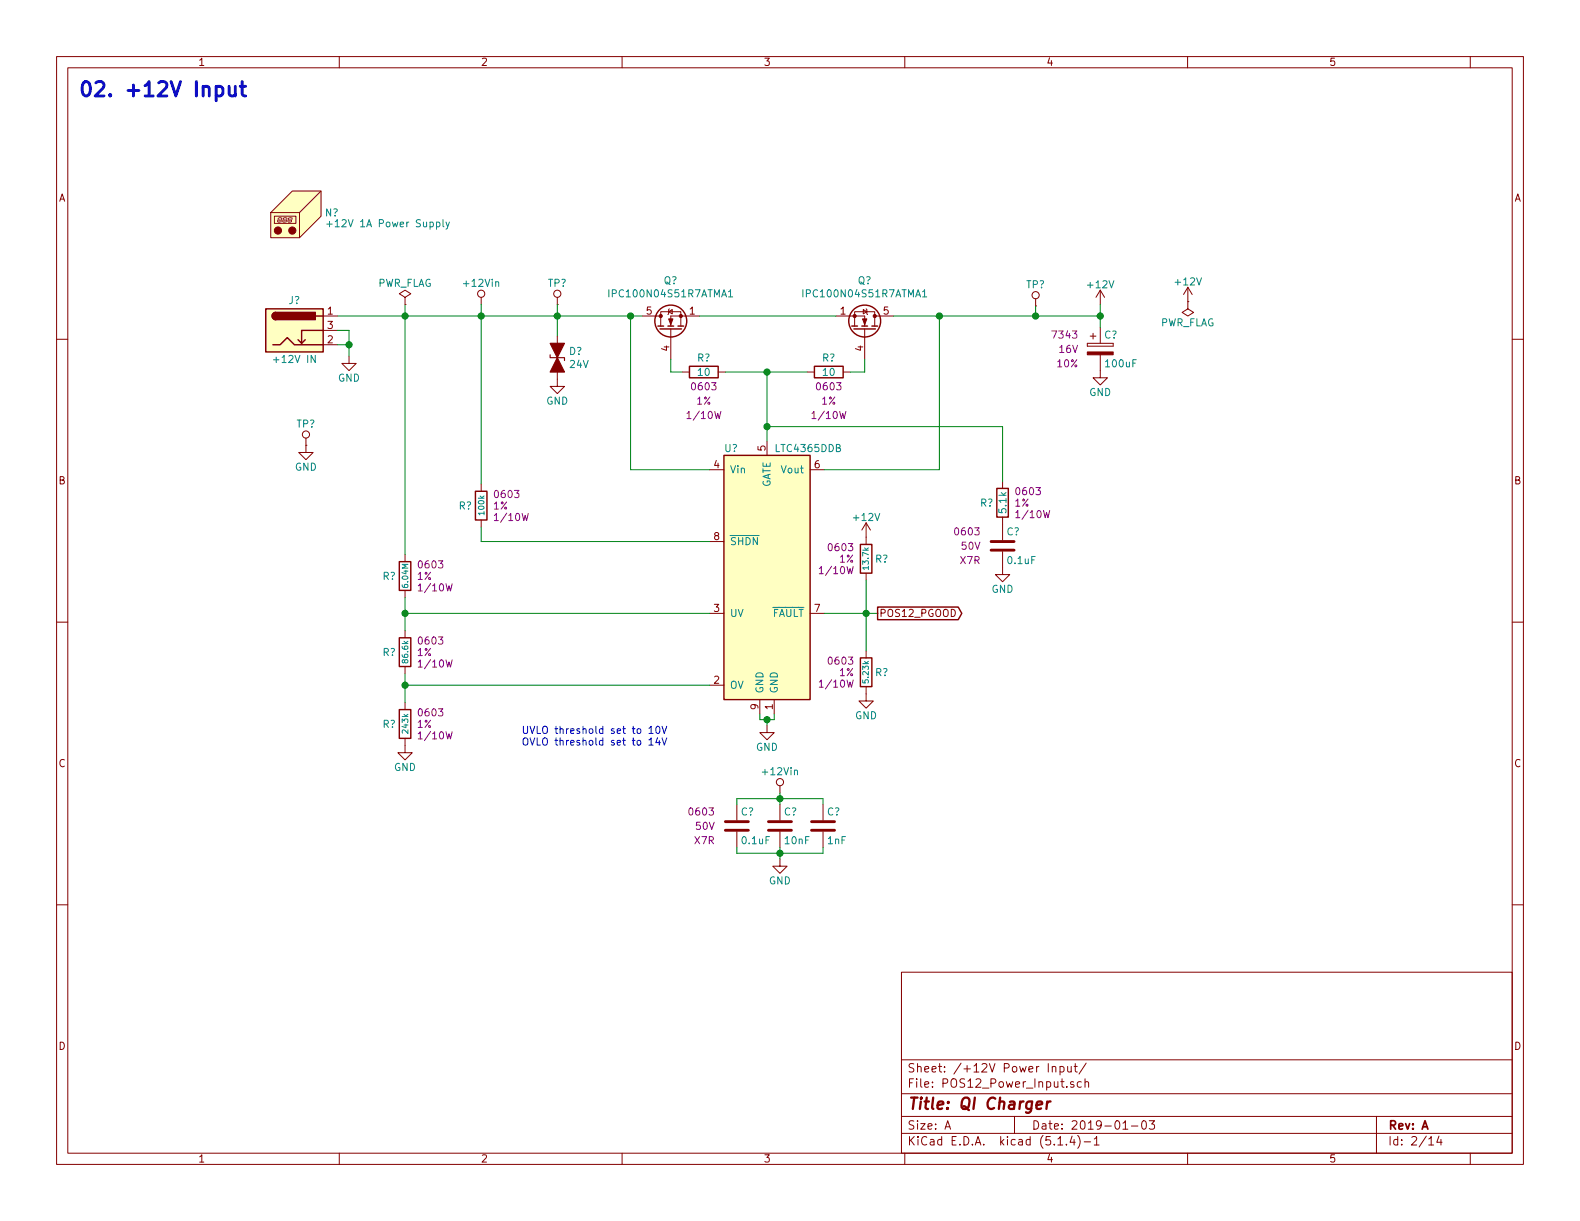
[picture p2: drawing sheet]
EESchema Schematic File Version 4
LIBS:Ultimate_Counter-cache
EELAYER 30 0
EELAYER END
$Descr A 11000 8500
encoding utf-8
Sheet 2 14
Title "QI Charger"
Date "2019-01-03"
Rev "A"
Comp ""
Comment1 ""
Comment2 ""
Comment3 ""
Comment4 ""
$EndDescr
$Comp
L power:GND #PWR?
U 1 1
P 5340 5050
F 0 "#PWR?" H 5340 4800 50  0001 C CNN
F 1 "GND" H 5340 4900 50  0000 C CNN
F 2 "" H 5340 5050 50  0001 C CNN
F 3 "" H 5340 5050 50  0001 C CNN
	1    5340 5050
	1    0    0    -1  
$EndComp
Wire Wire Line
	5340 5050 5340 5010
Wire Wire Line
	5340 5010 5290 5010
Wire Wire Line
	5290 5010 5290 4970
Wire Wire Line
	5340 5010 5390 5010
Wire Wire Line
	5390 5010 5390 4970
Connection ~ 5340 5010
$Comp
L Custom_Library:R_Custom R?
U 1 1
P 2820 4010
AR Path="/5BB2595E/5BB576E9" Ref="R?"  Part="1" 
AR Path="/5BAAE0FA/5BB576E9" Ref="R?"  Part="1" 
AR Path="/5BB86F23/5BB576E9" Ref="R?"  Part="1" 
AR Path="/5C1D5C9E/5BB576E9" Ref="R?"  Part="1" 
AR Path="/5D77A516/5BB576E9" Ref="R?"  Part="1" 
F 0 "R?" H 2760 4010 50  0000 R CNN
F 1 "6.04M" V 2820 4010 40  0000 C CNN
F 2 "Resistors_SMD:R_0603" H 2820 4010 50  0001 C CNN
F 3 "" H 2820 4010 50  0001 C CNN
F 4 "541-6.04MHCT-ND" H 3120 4410 60  0001 C CNN "Digi-Key PN"
F 5 "0603" H 2900 4090 50  0000 L CNN "display_footprint"
F 6 "1%" H 2900 4010 50  0000 L CNN "Tolerance"
F 7 "1/10W" H 2900 3930 50  0000 L CNN "Wattage"
	1    2820 4010
	1    0    0    -1  
$EndComp
$Comp
L Custom_Library:C_Custom C?
U 1 1
P 5130 5750
AR Path="/5BAAE16C/5BB576FA" Ref="C?"  Part="1" 
AR Path="/5BB181D8/5BB576FA" Ref="C?"  Part="1" 
AR Path="/5BB2595E/5BB576FA" Ref="C?"  Part="1" 
AR Path="/5BAAE0FA/5BB576FA" Ref="C?"  Part="1" 
AR Path="/5BB86F23/5BB576FA" Ref="C?"  Part="1" 
AR Path="/5C1D5C9E/5BB576FA" Ref="C?"  Part="1" 
AR Path="/5D77A516/5BB576FA" Ref="C?"  Part="1" 
F 0 "C?" H 5155 5850 50  0000 L CNN
F 1 "0.1uF" H 5155 5650 50  0000 L CNN
F 2 "Capacitors_SMD:C_0603" H 5168 5600 50  0001 C CNN
F 3 "" H 5155 5850 50  0001 C CNN
F 4 "0603" H 4980 5850 50  0000 R CNN "display_footprint"
F 5 "50V" H 4980 5750 50  0000 R CNN "Voltage"
F 6 "X7R" H 4980 5650 50  0000 R CNN "Dielectric"
F 7 "311-1344-1-ND" H 5555 6250 60  0001 C CNN "Digi-Key PN"
	1    5130 5750
	1    0    0    -1  
$EndComp
$Comp
L Custom_Library:C_Custom C?
U 1 1
P 5430 5750
AR Path="/5BAAE16C/5BB57705" Ref="C?"  Part="1" 
AR Path="/5BB181D8/5BB57705" Ref="C?"  Part="1" 
AR Path="/5BB2595E/5BB57705" Ref="C?"  Part="1" 
AR Path="/5BAAE0FA/5BB57705" Ref="C?"  Part="1" 
AR Path="/5BB86F23/5BB57705" Ref="C?"  Part="1" 
AR Path="/5C1D5C9E/5BB57705" Ref="C?"  Part="1" 
AR Path="/5D77A516/5BB57705" Ref="C?"  Part="1" 
F 0 "C?" H 5455 5850 50  0000 L CNN
F 1 "10nF" H 5455 5650 50  0000 L CNN
F 2 "Capacitors_SMD:C_0603" H 5468 5600 50  0001 C CNN
F 3 "" H 5455 5850 50  0001 C CNN
F 4 "0603" H 5280 5850 50  0001 R CNN "display_footprint"
F 5 "50V" H 5280 5750 50  0001 R CNN "Voltage"
F 6 "X7R" H 5280 5650 50  0001 R CNN "Dielectric"
F 7 "1276-1921-1-ND" H 5855 6250 60  0001 C CNN "Digi-Key PN"
	1    5430 5750
	1    0    0    -1  
$EndComp
$Comp
L Custom_Library:C_Custom C?
U 1 1
P 5730 5750
AR Path="/5BAAE16C/5BB57710" Ref="C?"  Part="1" 
AR Path="/5BB181D8/5BB57710" Ref="C?"  Part="1" 
AR Path="/5BB2595E/5BB57710" Ref="C?"  Part="1" 
AR Path="/5BAAE0FA/5BB57710" Ref="C?"  Part="1" 
AR Path="/5BB86F23/5BB57710" Ref="C?"  Part="1" 
AR Path="/5C1D5C9E/5BB57710" Ref="C?"  Part="1" 
AR Path="/5D77A516/5BB57710" Ref="C?"  Part="1" 
F 0 "C?" H 5755 5850 50  0000 L CNN
F 1 "1nF" H 5755 5650 50  0000 L CNN
F 2 "Capacitors_SMD:C_0603" H 5768 5600 50  0001 C CNN
F 3 "" H 5755 5850 50  0001 C CNN
F 4 "0603" H 5580 5850 50  0001 R CNN "display_footprint"
F 5 "50V" H 5580 5750 50  0001 R CNN "Voltage"
F 6 "X7R" H 5580 5650 50  0001 R CNN "Dielectric"
F 7 "1276-1018-1-ND" H 6155 6250 60  0001 C CNN "Digi-Key PN"
	1    5730 5750
	1    0    0    -1  
$EndComp
Wire Wire Line
	5430 5980 5430 5940
Wire Wire Line
	5430 5940 5130 5940
Wire Wire Line
	5130 5940 5130 5900
Connection ~ 5430 5940
Wire Wire Line
	5430 5940 5430 5900
Wire Wire Line
	5430 5940 5730 5940
Wire Wire Line
	5730 5940 5730 5900
Wire Wire Line
	5430 5520 5430 5560
Wire Wire Line
	5130 5600 5130 5560
Wire Wire Line
	5130 5560 5430 5560
Wire Wire Line
	5730 5560 5730 5600
Connection ~ 5430 5560
Wire Wire Line
	5430 5560 5430 5600
Wire Wire Line
	5430 5560 5730 5560
$Comp
L Custom_Library:R_Custom R?
U 1 1
P 2820 4540
AR Path="/5BB2595E/5BB57974" Ref="R?"  Part="1" 
AR Path="/5BAAE0FA/5BB57974" Ref="R?"  Part="1" 
AR Path="/5BB86F23/5BB57974" Ref="R?"  Part="1" 
AR Path="/5C1D5C9E/5BB57974" Ref="R?"  Part="1" 
AR Path="/5D77A516/5BB57974" Ref="R?"  Part="1" 
F 0 "R?" H 2760 4540 50  0000 R CNN
F 1 "86.6k" V 2820 4540 40  0000 C CNN
F 2 "Resistors_SMD:R_0603" H 2820 4540 50  0001 C CNN
F 3 "" H 2820 4540 50  0001 C CNN
F 4 "311-86.6KHRCT-ND" H 3120 4940 60  0001 C CNN "Digi-Key PN"
F 5 "0603" H 2900 4620 50  0000 L CNN "display_footprint"
F 6 "1%" H 2900 4540 50  0000 L CNN "Tolerance"
F 7 "1/10W" H 2900 4460 50  0000 L CNN "Wattage"
	1    2820 4540
	1    0    0    -1  
$EndComp
$Comp
L Custom_Library:R_Custom R?
U 1 1
P 2820 5040
AR Path="/5BB2595E/5BB579AE" Ref="R?"  Part="1" 
AR Path="/5BAAE0FA/5BB579AE" Ref="R?"  Part="1" 
AR Path="/5BB86F23/5BB579AE" Ref="R?"  Part="1" 
AR Path="/5C1D5C9E/5BB579AE" Ref="R?"  Part="1" 
AR Path="/5D77A516/5BB579AE" Ref="R?"  Part="1" 
F 0 "R?" H 2760 5040 50  0000 R CNN
F 1 "243k" V 2820 5040 40  0000 C CNN
F 2 "Resistors_SMD:R_0603" H 2820 5040 50  0001 C CNN
F 3 "" H 2820 5040 50  0001 C CNN
F 4 "311-243KHRCT-ND" H 3120 5440 60  0001 C CNN "Digi-Key PN"
F 5 "0603" H 2900 5120 50  0000 L CNN "display_footprint"
F 6 "1%" H 2900 5040 50  0000 L CNN "Tolerance"
F 7 "1/10W" H 2900 4960 50  0000 L CNN "Wattage"
	1    2820 5040
	1    0    0    -1  
$EndComp
$Comp
L power:GND #PWR?
U 1 1
P 2820 5190
F 0 "#PWR?" H 2820 4940 50  0001 C CNN
F 1 "GND" H 2820 5040 50  0000 C CNN
F 2 "" H 2820 5190 50  0001 C CNN
F 3 "" H 2820 5190 50  0001 C CNN
	1    2820 5190
	1    0    0    -1  
$EndComp
Wire Wire Line
	2820 4770 2820 4690
Wire Wire Line
	2820 4770 2820 4890
Connection ~ 2820 4770
Wire Wire Line
	2820 4270 2820 4160
Wire Wire Line
	2820 4270 2820 4390
Connection ~ 2820 4270
$Comp
L Custom_Library:R_Custom R?
U 1 1
P 3350 3520
AR Path="/5BB2595E/5BB590A5" Ref="R?"  Part="1" 
AR Path="/5BAAE0FA/5BB590A5" Ref="R?"  Part="1" 
AR Path="/5BB86F23/5BB590A5" Ref="R?"  Part="1" 
AR Path="/5C1D5C9E/5BB590A5" Ref="R?"  Part="1" 
AR Path="/5D77A516/5BB590A5" Ref="R?"  Part="1" 
F 0 "R?" H 3290 3520 50  0000 R CNN
F 1 "100k" V 3350 3520 40  0000 C CNN
F 2 "Resistors_SMD:R_0603" H 3350 3520 50  0001 C CNN
F 3 "" H 3350 3520 50  0001 C CNN
F 4 "A106046CT-ND" H 3650 3920 60  0001 C CNN "Digi-Key PN"
F 5 "0603" H 3430 3600 50  0000 L CNN "display_footprint"
F 6 "1%" H 3430 3520 50  0000 L CNN "Tolerance"
F 7 "1/10W" H 3430 3440 50  0000 L CNN "Wattage"
	1    3350 3520
	1    0    0    -1  
$EndComp
Wire Wire Line
	3350 3770 3350 3670
Wire Wire Line
	4870 2200 5820 2200
$Comp
L Custom_Library:R_Custom R?
U 1 1
P 4900 2590
F 0 "R?" V 4800 2590 50  0000 C CNN
F 1 "10" V 4900 2590 50  0000 C CNN
F 2 "Resistors_SMD:R_0603" H 4900 2590 50  0001 C CNN
F 3 "" H 4900 2590 50  0001 C CNN
F 4 "YAG3351CT-ND" H 5200 2990 60  0001 C CNN "Digi-Key PN"
F 5 "0603" V 5000 2590 50  0000 C CNN "display_footprint"
F 6 "1%" V 5100 2590 50  0000 C CNN "Tolerance"
F 7 "1/10W" V 5200 2590 50  0000 C CNN "Wattage"
	1    4900 2590
	0    1    1    0   
$EndComp
$Comp
L Custom_Library:R_Custom R?
U 1 1
P 5770 2590
F 0 "R?" V 5670 2590 50  0000 C CNN
F 1 "10" V 5770 2590 50  0000 C CNN
F 2 "Resistors_SMD:R_0603" H 5770 2590 50  0001 C CNN
F 3 "" H 5770 2590 50  0001 C CNN
F 4 "YAG3351CT-ND" H 6070 2990 60  0001 C CNN "Digi-Key PN"
F 5 "0603" V 5870 2590 50  0000 C CNN "display_footprint"
F 6 "1%" V 5970 2590 50  0000 C CNN "Tolerance"
F 7 "1/10W" V 6070 2590 50  0000 C CNN "Wattage"
	1    5770 2590
	0    1    1    0   
$EndComp
Wire Wire Line
	4750 2590 4670 2590
Wire Wire Line
	4670 2590 4670 2500
Wire Wire Line
	6020 2500 6020 2590
Wire Wire Line
	6020 2590 5920 2590
$Comp
L Custom_Library:R_Custom R?
U 1 1
P 6980 3500
AR Path="/5BB2595E/5BB5D0CA" Ref="R?"  Part="1" 
AR Path="/5BAAE0FA/5BB5D0CA" Ref="R?"  Part="1" 
AR Path="/5BB86F23/5BB5D0CA" Ref="R?"  Part="1" 
AR Path="/5C1D5C9E/5BB5D0CA" Ref="R?"  Part="1" 
AR Path="/5D77A516/5BB5D0CA" Ref="R?"  Part="1" 
F 0 "R?" H 6920 3500 50  0000 R CNN
F 1 "5.1k" V 6980 3500 50  0000 C CNN
F 2 "Resistors_SMD:R_0603" H 6980 3500 50  0001 C CNN
F 3 "" H 6980 3500 50  0001 C CNN
F 4 "YAG3621CT-ND" H 7280 3900 60  0001 C CNN "Digi-Key PN"
F 5 "0603" H 7060 3580 50  0000 L CNN "display_footprint"
F 6 "1%" H 7060 3500 50  0000 L CNN "Tolerance"
F 7 "1/10W" H 7060 3420 50  0000 L CNN "Wattage"
	1    6980 3500
	1    0    0    -1  
$EndComp
$Comp
L power:GND #PWR?
U 1 1
P 6980 3950
F 0 "#PWR?" H 6980 3700 50  0001 C CNN
F 1 "GND" H 6980 3800 50  0000 C CNN
F 2 "" H 6980 3950 50  0001 C CNN
F 3 "" H 6980 3950 50  0001 C CNN
	1    6980 3950
	1    0    0    -1  
$EndComp
Wire Wire Line
	5340 3070 5340 2970
Wire Wire Line
	5340 2590 5050 2590
Wire Wire Line
	5340 2590 5620 2590
Connection ~ 5340 2590
Connection ~ 5340 2970
Wire Wire Line
	5340 2970 5340 2590
$Comp
L power:GND #PWR?
U 1 1
P 5430 5980
F 0 "#PWR?" H 5430 5730 50  0001 C CNN
F 1 "GND" H 5430 5830 50  0000 C CNN
F 2 "" H 5430 5980 50  0001 C CNN
F 3 "" H 5430 5980 50  0001 C CNN
	1    5430 5980
	1    0    0    -1  
$EndComp
Wire Wire Line
	3350 3370 3350 2200
Wire Wire Line
	2820 2200 3350 2200
Wire Wire Line
	2820 2200 2820 3860
Connection ~ 3350 2200
Wire Wire Line
	4940 3270 4390 3270
Wire Wire Line
	4390 3270 4390 2200
Wire Wire Line
	4390 2200 4470 2200
Connection ~ 2820 2200
$Comp
L Custom_Library:+12Vin #PWR?
U 1 1
P 3350 2120
F 0 "#PWR?" H 3350 1970 50  0001 C CNN
F 1 "+12Vin" H 3350 2270 50  0000 C CNN
F 2 "" H 3350 2120 50  0000 C CNN
F 3 "" H 3350 2120 50  0000 C CNN
	1    3350 2120
	1    0    0    -1  
$EndComp
Wire Wire Line
	3350 2120 3350 2200
$Comp
L Custom_Library:+12Vin #PWR?
U 1 1
P 5430 5520
F 0 "#PWR?" H 5430 5370 50  0001 C CNN
F 1 "+12Vin" H 5430 5670 50  0000 C CNN
F 2 "" H 5430 5520 50  0000 C CNN
F 3 "" H 5430 5520 50  0000 C CNN
	1    5430 5520
	1    0    0    -1  
$EndComp
Wire Wire Line
	5740 3270 6540 3270
Wire Wire Line
	6540 3270 6540 2200
Wire Wire Line
	6540 2200 6220 2200
$Comp
L Custom_Library:CP_Tant_Custom C?
U 1 1
P 7660 2430
F 0 "C?" H 7685 2530 50  0000 L CNN
F 1 "100uF" H 7685 2330 50  0000 L CNN
F 2 "Capacitors_Tantalum_SMD:CP_Tantalum_Case-X_EIA-7343-43_Reflow" H 7698 2280 50  0001 C CNN
F 3 "" H 7685 2530 50  0001 C CNN
F 4 "718-1102-1-ND" H 7660 2430 50  0001 C CNN "Digi-Key PN"
F 5 "7343" H 7510 2530 50  0000 R CNN "display_footprint"
F 6 "16V" H 7510 2430 50  0000 R CNN "Voltage"
F 7 "10%" H 7510 2330 50  0000 R CNN "Tolerance"
	1    7660 2430
	1    0    0    -1  
$EndComp
$Comp
L power:GND #PWR?
U 1 1
P 7660 2580
F 0 "#PWR?" H 7660 2330 50  0001 C CNN
F 1 "GND" H 7660 2430 50  0000 C CNN
F 2 "" H 7660 2580 50  0001 C CNN
F 3 "" H 7660 2580 50  0001 C CNN
	1    7660 2580
	1    0    0    -1  
$EndComp
Wire Wire Line
	6980 3350 6980 2970
Wire Wire Line
	5340 2970 6980 2970
$Comp
L Custom_Library:R_Custom R?
U 1 1
P 6030 3890
AR Path="/5BB2595E/5BB7655D" Ref="R?"  Part="1" 
AR Path="/5BAAE0FA/5BB7655D" Ref="R?"  Part="1" 
AR Path="/5BB86F23/5BB7655D" Ref="R?"  Part="1" 
AR Path="/5C1D5C9E/5BB7655D" Ref="R?"  Part="1" 
AR Path="/5D77A516/5BB7655D" Ref="R?"  Part="1" 
F 0 "R?" H 5970 3890 50  0000 R CNN
F 1 "13.7k" V 6030 3890 40  0000 C CNN
F 2 "Resistors_SMD:R_0603" H 6030 3890 50  0001 C CNN
F 3 "" H 6030 3890 50  0001 C CNN
F 4 "0603" H 6110 3970 50  0000 L CNN "display_footprint"
F 5 "1%" H 6110 3890 50  0000 L CNN "Tolerance"
F 6 "1/10W" H 6110 3810 50  0000 L CNN "Wattage"
	1    6030 3890
	-1   0    0    -1  
$EndComp
Wire Wire Line
	5740 4270 6030 4270
Wire Wire Line
	6030 4270 6030 4040
Text GLabel 6110 4270 2    50   Output ~ 0
POS12_PGOOD
Wire Wire Line
	6110 4270 6030 4270
Connection ~ 6030 4270
$Comp
L power:PWR_FLAG #FLG?
U 1 1
P 2820 2120
F 0 "#FLG?" H 2820 2195 50  0001 C CNN
F 1 "PWR_FLAG" H 2820 2270 50  0000 C CNN
F 2 "" H 2820 2120 50  0001 C CNN
F 3 "~" H 2820 2120 50  0001 C CNN
	1    2820 2120
	1    0    0    -1  
$EndComp
Wire Wire Line
	2820 2120 2820 2200
Wire Wire Line
	3350 2200 3880 2200
Connection ~ 4390 2200
Wire Wire Line
	3350 3770 4940 3770
Wire Wire Line
	2820 4270 4940 4270
Wire Wire Line
	2820 4770 4940 4770
$Comp
L Device:D_TVS_ALT D?
U 1 1
P 3880 2490
F 0 "D?" V 3834 2569 50  0000 L CNN
F 1 "24V" V 3925 2569 50  0000 L CNN
F 2 "Diodes_SMD:D_SMA" H 3880 2490 50  0001 C CNN
F 3 "~" H 3880 2490 50  0001 C CNN
F 4 "SMAJ24CALFCT-ND" H 3880 2490 50  0001 C CNN "Digi-Key PN"
	1    3880 2490
	0    1    1    0   
$EndComp
$Comp
L power:GND #PWR?
U 1 1
P 3880 2640
F 0 "#PWR?" H 3880 2390 50  0001 C CNN
F 1 "GND" H 3880 2490 50  0000 C CNN
F 2 "" H 3880 2640 50  0001 C CNN
F 3 "" H 3880 2640 50  0001 C CNN
	1    3880 2640
	1    0    0    -1  
$EndComp
Wire Wire Line
	3880 2340 3880 2200
Connection ~ 3880 2200
Wire Wire Line
	3880 2200 4390 2200
$Comp
L Custom_Library:LTC4365DDB U?
U 1 1
P 5340 4020
F 0 "U?" H 5040 4920 50  0000 L CNN
F 1 "LTC4365DDB" H 5390 4920 50  0000 L CNN
F 2 "Housings_DFN_QFN:DFN-8-1EP_2x3mm_Pitch0.5mm" H 5340 4020 50  0001 C CNN
F 3 "http://cds.linear.com/docs/en/datasheet/4365fa.pdf" H 5340 4270 50  0001 C CNN
F 4 "LTC4365IDDB#TRMPBFCT-ND" H 5340 4020 50  0001 C CNN "Digi-Key PN"
	1    5340 4020
	1    0    0    -1  
$EndComp
$Comp
L Custom_Library:IPC100N04S51R7ATMA1 Q?
U 1 1
P 4670 2300
F 0 "Q?" V 5013 2300 50  0000 C CNN
F 1 "IPC100N04S51R7ATMA1" V 4922 2300 50  0000 C CNN
F 2 "TO_SOT_Packages_SMD:TDSON-8-1" H 4870 2225 50  0001 L CIN
F 3 "https://www.infineon.com/dgdl/Infineon-IPC100N04S5-1R7-DS-v01_02-EN.pdf?fileId=5546d46253f65057015419c2835252f3" H 4870 2375 50  0001 L CNN
F 4 "IPC100N04S51R7ATMA1CT-ND" H 5070 2575 60  0001 C CNN "Digi-Key PN"
	1    4670 2300
	0    -1   -1   0   
$EndComp
$Comp
L Custom_Library:IPC100N04S51R7ATMA1 Q?
U 1 1
P 6020 2300
F 0 "Q?" V 6363 2300 50  0000 C CNN
F 1 "IPC100N04S51R7ATMA1" V 6272 2300 50  0000 C CNN
F 2 "TO_SOT_Packages_SMD:TDSON-8-1" H 6220 2225 50  0001 L CIN
F 3 "https://www.infineon.com/dgdl/Infineon-IPC100N04S5-1R7-DS-v01_02-EN.pdf?fileId=5546d46253f65057015419c2835252f3" H 6220 2375 50  0001 L CNN
F 4 "IPC100N04S51R7ATMA1CT-ND" H 6420 2575 60  0001 C CNN "Digi-Key PN"
	1    6020 2300
	0    1    -1   0   
$EndComp
$Comp
L Connector:Barrel_Jack_Switch J?
U 1 1
P 2050 2300
F 0 "J?" H 2050 2510 50  0000 C CNN
F 1 "+12V IN" H 2050 2100 50  0000 C CNN
F 2 "Connectors:BARREL_JACK" H 2100 2260 50  0001 C CNN
F 3 "~" H 2100 2260 50  0001 C CNN
F 4 "CP-202BH-ND" H -110 -730 50  0001 C CNN "Digi-Key PN"
	1    2050 2300
	1    0    0    -1  
$EndComp
$Comp
L power:GND #PWR?
U 1 1
P 2430 2480
F 0 "#PWR?" H 2430 2230 50  0001 C CNN
F 1 "GND" H 2430 2330 50  0000 C CNN
F 2 "" H 2430 2480 50  0001 C CNN
F 3 "" H 2430 2480 50  0001 C CNN
	1    2430 2480
	1    0    0    -1  
$EndComp
Wire Wire Line
	2430 2480 2430 2400
Wire Wire Line
	2430 2400 2350 2400
Wire Wire Line
	2430 2400 2430 2300
Wire Wire Line
	2430 2300 2350 2300
Connection ~ 2430 2400
Text Notes 3630 5200 0    50   ~ 0
UVLO threshold set to 10V\nOVLO threshold set to 14V
$Comp
L Custom_Library:C_Custom C?
U 1 1
P 6980 3800
AR Path="/5BAAE16C/5C025CB2" Ref="C?"  Part="1" 
AR Path="/5BB181D8/5C025CB2" Ref="C?"  Part="1" 
AR Path="/5BB2595E/5C025CB2" Ref="C?"  Part="1" 
AR Path="/5BAAE0FA/5C025CB2" Ref="C?"  Part="1" 
AR Path="/5BB86F23/5C025CB2" Ref="C?"  Part="1" 
AR Path="/5C1D5C9E/5C025CB2" Ref="C?"  Part="1" 
AR Path="/5D77A516/5C025CB2" Ref="C?"  Part="1" 
F 0 "C?" H 7005 3900 50  0000 L CNN
F 1 "0.1uF" H 7005 3700 50  0000 L CNN
F 2 "Capacitors_SMD:C_0603" H 7018 3650 50  0001 C CNN
F 3 "" H 7005 3900 50  0001 C CNN
F 4 "0603" H 6830 3900 50  0000 R CNN "display_footprint"
F 5 "50V" H 6830 3800 50  0000 R CNN "Voltage"
F 6 "X7R" H 6830 3700 50  0000 R CNN "Dielectric"
F 7 "311-1344-1-ND" H 7405 4300 60  0001 C CNN "Digi-Key PN"
	1    6980 3800
	1    0    0    -1  
$EndComp
Wire Wire Line
	2350 2200 2820 2200
$Comp
L power:+12V #PWR?
U 1 1
P 7660 2120
F 0 "#PWR?" H 7660 1970 50  0001 C CNN
F 1 "+12V" H 7660 2260 50  0000 C CNN
F 2 "" H 7660 2120 50  0001 C CNN
F 3 "" H 7660 2120 50  0001 C CNN
	1    7660 2120
	1    0    0    -1  
$EndComp
$Comp
L power:PWR_FLAG #FLG?
U 1 1
P 8270 2100
F 0 "#FLG?" H 8270 2175 50  0001 C CNN
F 1 "PWR_FLAG" H 8270 2250 50  0000 C CNN
F 2 "" H 8270 2100 50  0001 C CNN
F 3 "~" H 8270 2100 50  0001 C CNN
	1    8270 2100
	-1   0    0    1   
$EndComp
$Comp
L power:+12V #PWR?
U 1 1
P 8270 2100
F 0 "#PWR?" H 8270 1950 50  0001 C CNN
F 1 "+12V" H 8270 2240 50  0000 C CNN
F 2 "" H 8270 2100 50  0001 C CNN
F 3 "" H 8270 2100 50  0001 C CNN
	1    8270 2100
	1    0    0    -1  
$EndComp
$Comp
L Custom_Library:TP TP?
U 1 1
P 2130 3100
AR Path="/5C1D5CD8/5C358180" Ref="TP?"  Part="1" 
AR Path="/5C1D5C9E/5C358180" Ref="TP?"  Part="1" 
AR Path="/5D77A516/5C358180" Ref="TP?"  Part="1" 
F 0 "TP?" H 2130 3250 50  0000 C CNN
F 1 "TP" H 2130 3250 50  0001 C CNN
F 2 "Pin_Headers:Pin_Header_Angled_1x01_Pitch2.54mm" H 2130 3100 60  0001 C CNN
F 3 "" H 2130 3100 60  0000 C CNN
	1    2130 3100
	1    0    0    -1  
$EndComp
$Comp
L power:GND #PWR?
U 1 1
P 2130 3100
F 0 "#PWR?" H 2130 2850 50  0001 C CNN
F 1 "GND" H 2130 2950 50  0000 C CNN
F 2 "" H 2130 3100 50  0001 C CNN
F 3 "" H 2130 3100 50  0001 C CNN
	1    2130 3100
	1    0    0    -1  
$EndComp
$Comp
L Custom_Library:TP TP?
U 1 1
P 3880 2120
AR Path="/5C1D5CD8/5C35D7C8" Ref="TP?"  Part="1" 
AR Path="/5C1D5C9E/5C35D7C8" Ref="TP?"  Part="1" 
AR Path="/5D77A516/5C35D7C8" Ref="TP?"  Part="1" 
F 0 "TP?" H 3880 2270 50  0000 C CNN
F 1 "TP" H 3880 2270 50  0001 C CNN
F 2 "Custom Footprints Library:Test_Point" H 3880 2120 60  0001 C CNN
F 3 "" H 3880 2120 60  0000 C CNN
	1    3880 2120
	1    0    0    -1  
$EndComp
Wire Wire Line
	3880 2120 3880 2200
Text Notes 540  690  0    100  ~ 20
02. +12V Input
$Comp
L Mechanical:Housing N?
U 1 1
P 2110 1480
F 0 "N?" H 2260 1480 50  0000 L CNN
F 1 "+12V 1A Power Supply" H 2260 1405 50  0000 L CNN
F 2 "" H 2160 1530 50  0001 C CNN
F 3 "~" H 2160 1530 50  0001 C CNN
F 4 "993-1335-ND" H 2110 1480 50  0001 C CNN "Digi-Key PN"
	1    2110 1480
	1    0    0    -1  
$EndComp
Wire Wire Line
	7660 2120 7660 2200
Wire Wire Line
	6540 2200 7210 2200
Connection ~ 6540 2200
Connection ~ 7660 2200
Wire Wire Line
	7660 2200 7660 2280
$Comp
L Custom_Library:TP TP?
U 1 1
P 7210 2130
AR Path="/5C1D5CD8/5DFE4D94" Ref="TP?"  Part="1" 
AR Path="/5C1D5C9E/5DFE4D94" Ref="TP?"  Part="1" 
AR Path="/5D77A516/5DFE4D94" Ref="TP?"  Part="1" 
F 0 "TP?" H 7210 2280 50  0000 C CNN
F 1 "TP" H 7210 2280 50  0001 C CNN
F 2 "Custom Footprints Library:Test_Point" H 7210 2130 60  0001 C CNN
F 3 "" H 7210 2130 60  0000 C CNN
	1    7210 2130
	1    0    0    -1  
$EndComp
Wire Wire Line
	7210 2130 7210 2200
Connection ~ 7210 2200
Wire Wire Line
	7210 2200 7660 2200
$Comp
L power:+12V #PWR?
U 1 1
P 6030 3740
F 0 "#PWR?" H 6030 3590 50  0001 C CNN
F 1 "+12V" H 6030 3880 50  0000 C CNN
F 2 "" H 6030 3740 50  0001 C CNN
F 3 "" H 6030 3740 50  0001 C CNN
	1    6030 3740
	1    0    0    -1  
$EndComp
$Comp
L Custom_Library:R_Custom R?
U 1 1
P 6030 4680
AR Path="/5BB2595E/5DFF3BA3" Ref="R?"  Part="1" 
AR Path="/5BAAE0FA/5DFF3BA3" Ref="R?"  Part="1" 
AR Path="/5BB86F23/5DFF3BA3" Ref="R?"  Part="1" 
AR Path="/5C1D5C9E/5DFF3BA3" Ref="R?"  Part="1" 
AR Path="/5D77A516/5DFF3BA3" Ref="R?"  Part="1" 
F 0 "R?" H 5970 4680 50  0000 R CNN
F 1 "5.23k" V 6030 4680 40  0000 C CNN
F 2 "Resistors_SMD:R_0603" H 6030 4680 50  0001 C CNN
F 3 "" H 6030 4680 50  0001 C CNN
F 4 "0603" H 6110 4760 50  0000 L CNN "display_footprint"
F 5 "1%" H 6110 4680 50  0000 L CNN "Tolerance"
F 6 "1/10W" H 6110 4600 50  0000 L CNN "Wattage"
	1    6030 4680
	-1   0    0    -1  
$EndComp
$Comp
L power:GND #PWR?
U 1 1
P 6030 4830
F 0 "#PWR?" H 6030 4580 50  0001 C CNN
F 1 "GND" H 6030 4680 50  0000 C CNN
F 2 "" H 6030 4830 50  0001 C CNN
F 3 "" H 6030 4830 50  0001 C CNN
	1    6030 4830
	1    0    0    -1  
$EndComp
Wire Wire Line
	6030 4530 6030 4270
$EndSCHEMATC
